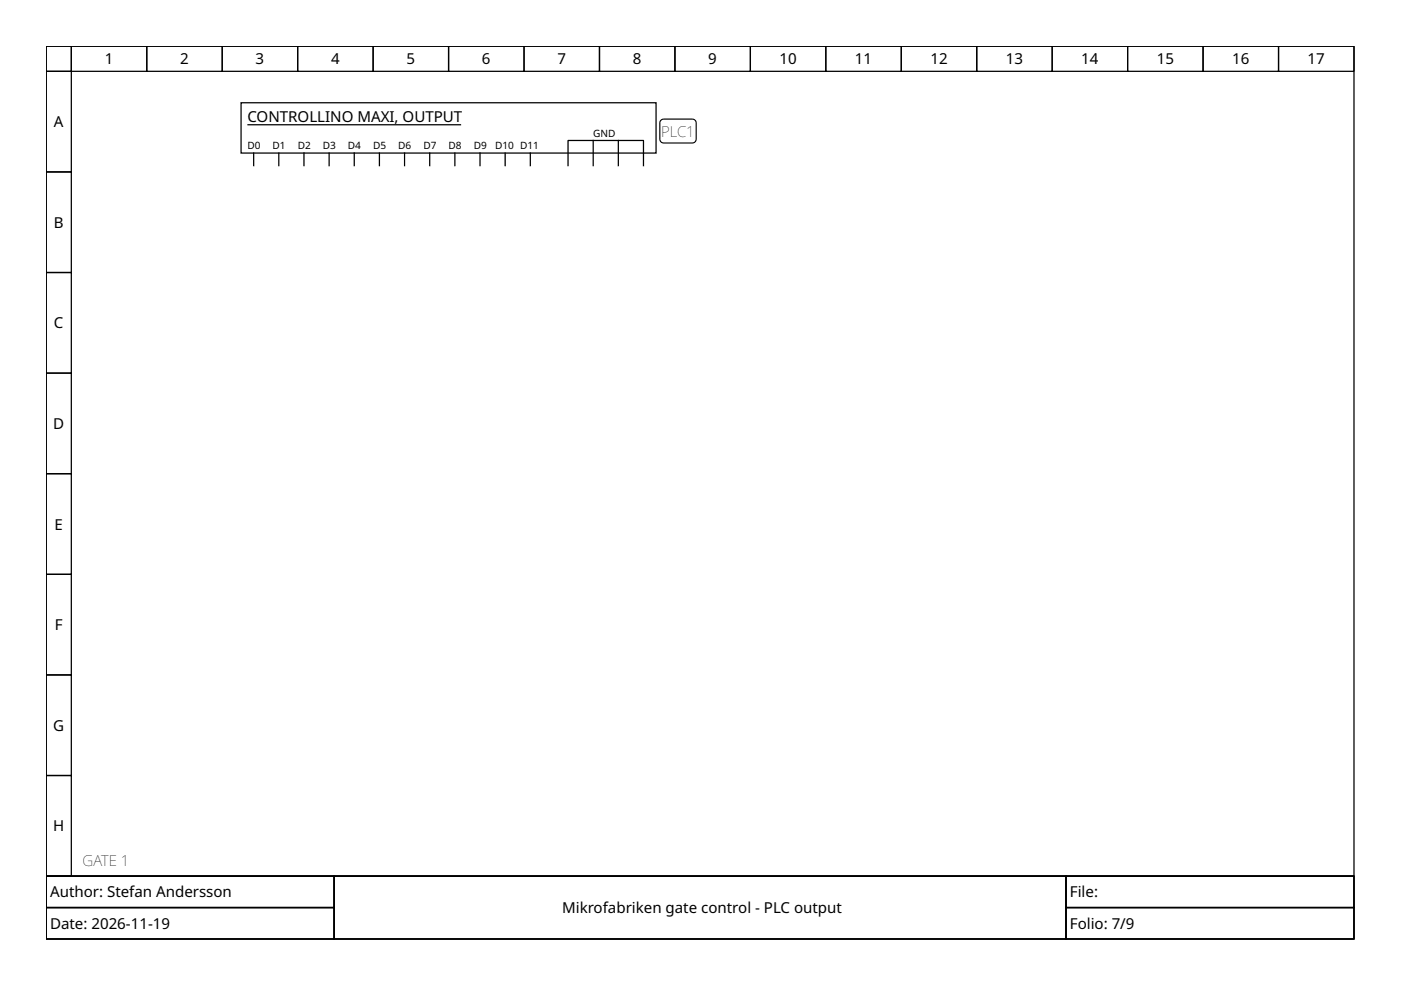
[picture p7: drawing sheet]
<svg xmlns="http://www.w3.org/2000/svg" width="297mm" height="210mm" viewBox="0 0 297 210" stroke-linecap="round" stroke-linejoin="round" font-family="sans-serif">
<g fill="none" stroke="#000" stroke-width=".27">
<path d="M9.8 9.8h277.3v176h-277.3zM9.8 9.8h5.3v5.3h-5.3zM9.8 15.1h5.3v21.4h-5.3zM15.1 9.8h16v5.3h-16zM31.1 9.8h16v5.3h-16zM47.1 9.8h16v5.3h-16zM63.1 9.8h16v5.3h-16zM79.1 9.8h16v5.3h-16zM95.1 9.8h16v5.3h-16zM111.1 9.8h16v5.3h-16zM127.1 9.8h16v5.3h-16zM143.1 9.8h16v5.3h-16z"/>
<path d="M159.1 9.8h16v5.3h-16zM175.1 9.8h16v5.3h-16zM191.1 9.8h16v5.3h-16zM207.1 9.8h16v5.3h-16zM223.1 9.8h16v5.3h-16zM239.1 9.8h16v5.3h-16zM255.1 9.8h16v5.3h-16zM271.1 9.8h16v5.3h-16zM9.8 36.5h5.3v21.3h-5.3zM51.1 21.8h88v10.7h-88zM52.4 26.5h45.4M53.8 32.5v2.6"/>
<path d="M59.1 32.5v2.6M64.4 32.5v2.6M69.8 32.5v2.6M75.1 32.5v2.6M80.4 32.5v2.6M85.8 32.5v2.6M91.1 32.5v2.6M96.4 32.5v2.6M101.8 32.5v2.6M107.1 32.5v2.6M112.4 32.5v2.6M120.4 35.1v-5.3h16v5.3"/>
<path d="M125.8 29.8v5.3M131.1 29.8v5.3M9.8 57.8h5.3v21.3h-5.3zM9.8 79.1h5.3v21.3h-5.3zM9.8 100.4h5.3v21.4h-5.3zM9.8 121.8h5.3v21.3h-5.3zM9.8 143.1h5.3v21.3h-5.3zM9.8 164.4h5.3v21.4h-5.3zM9.8 185.8h277.3v13.3h-277.3zM9.8 185.8h61v6.6h-61zM9.8 192.4h61v6.7h-61zM70.8 185.8h155.2v13.3h-155.2z"/>
<path d="M226 185.8h61.1v6.6h-61.1zM226 192.4h61.1v6.7h-61.1z"/>
</g>
<path d="M140.1 25.5l.6-.2h6.1a.8 .8 0 0 1 .8 .8v3.4a.8 .8 0 0 1-.8 .8h-6.1a.8 .8 0 0 1-.8-.8v-3.4z" fill="none" stroke="#000" stroke-width=".24"/>
<g font-size="3.2">
<text x="22.2" y="13.7">1</text>
<text x="38.2" y="13.7">2</text>
<text x="54.2" y="13.7">3</text>
<text x="70.2" y="13.7">4</text>
<text x="86.2" y="13.7">5</text>
<text x="102.2" y="13.7">6</text>
<text x="118.2" y="13.7">7</text>
<text x="134.2" y="13.7">8</text>
<text x="150.2" y="13.7">9</text>
<text x="165.3" y="13.7">10</text>
<text x="181.3" y="13.7">11</text>
<text x="197.3" y="13.7">12</text>
<text x="213.3" y="13.7">13</text>
<text x="229.3" y="13.7">14</text>
<text x="245.2" y="13.7">15</text>
<text x="261.2" y="13.7">16</text>
<text x="277.2" y="13.7">17</text>
<text x="11.4" y="27">A</text>
<text x="52.4" y="25.8">CONTROLLINO MAXI, OUTPUT</text>
<text x="140.2" y="29">PLC1</text>
<text x="11.4" y="48.3">B</text>
<text x="11.4" y="69.6">C</text>
<text x="11.3" y="91">D</text>
<text x="11.6" y="112.3">E</text>
<text x="11.6" y="133.6">F</text>
<text x="11.3" y="155">G</text>
<text x="11.3" y="176.3">H</text>
<text x="17.5" y="183.6">GATE 1</text>
<text x="10.6" y="190.3">Author: Stefan Andersson</text>
<text x="226.8" y="190.3">File:</text>
<text x="10.6" y="197">Date: 2026-11-19</text>
<text x="119.2" y="193.6">Mikrofabriken gate control - PLC output</text>
<text x="226.8" y="197">Folio: 7/9</text>
</g>
<g font-size="2.1">
<text x="125.8" y="29">GND</text>
<text x="52.4" y="31.7">D0</text>
<text x="57.8" y="31.7">D1</text>
<text x="63.1" y="31.7">D2</text>
<text x="68.4" y="31.7">D3</text>
<text x="73.8" y="31.7">D4</text>
<text x="79.1" y="31.7">D5</text>
<text x="84.4" y="31.7">D6</text>
<text x="89.8" y="31.7">D7</text>
<text x="95.1" y="31.7">D8</text>
<text x="100.4" y="31.7">D9</text>
<text x="105" y="31.7">D10 D11</text>
</g>
</svg>
